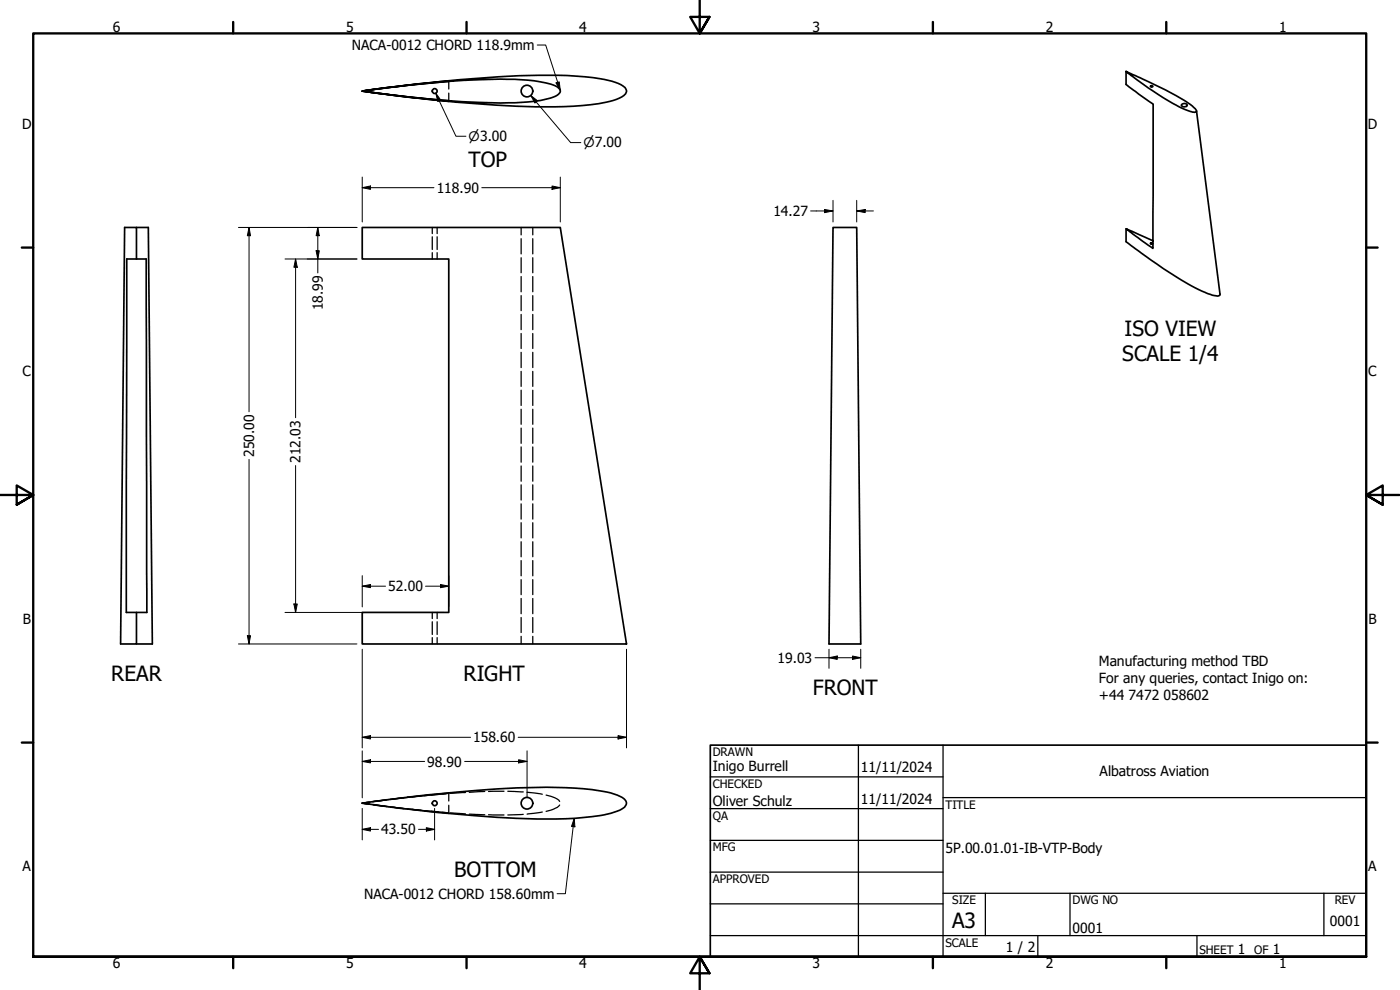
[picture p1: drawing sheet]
<svg xmlns="http://www.w3.org/2000/svg" width="420mm" height="297mm" viewBox="0 0 420 297" stroke-linecap="round" stroke-linejoin="round" font-family="sans-serif">
<!-- layer: Hidden (ANSI) -->
<g fill="none" stroke="#000" stroke-width=".38">
<path d="M108.7 27.4h.1M108.8 27.3h.1M134.7 24.4v2.3M134.7 27.9v2.3M129.7 68.2v1.9M129.7 71v3.9M129.7 75.8v1.9M131.2 68.2v1.9M131.2 71v3.9M131.2 75.8v1.9M156.4 68.2v2.3M156.4 71.6v4.6"/>
<path d="M156.4 77.3v4.5M159.9 68.2v2.3M159.9 71.6v4.6M159.9 77.3v4.5M156.4 83v4.6M156.4 88.7v4.5M156.4 94.3v4.6M159.9 83v4.6M159.9 88.7v4.5M159.9 94.3v4.6M156.4 100.1v4.5M156.4 105.7v4.6"/>
<path d="M156.4 111.4v4.5M156.4 117.1v4.6M159.9 100.1v4.5M159.9 105.7v4.6M159.9 111.4v4.5M159.9 117.1v4.6M156.4 122.8v4.5M156.4 128.4v4.6M156.4 134.1v4.6M156.4 139.8v4.6M159.9 122.8v4.5M159.9 128.4v4.6"/>
<path d="M159.9 134.1v4.6M159.9 139.8v4.6M156.4 145.5v4.5M156.4 151.2v4.6M156.4 156.8v4.6M159.9 145.5v4.5M159.9 151.2v4.6M159.9 156.8v4.6M156.4 162.5v4.6M156.4 168.2v4.6M156.4 173.9v4.5M156.4 179.6v4.5"/>
<path d="M159.9 162.5v4.6M159.9 168.2v4.6M159.9 173.9v4.5M159.9 179.6v4.5M129.7 183.8v1.8M129.7 186.5v3.9M129.7 191.3v1.9M131.2 183.8v1.8M131.2 186.5v3.9M131.2 191.3v1.9M156.4 185.3v4.5M156.4 190.9v2.3"/>
<path d="M159.9 185.3v4.5M159.9 190.9v2.3M116.7 239.9l-4.6 .6M121.2 239.3l-4.2 .5M121.2 239.4l-4.2 .5M122.4 239.3l-4.5 .5M126.4 238.7l-4.2 .5M126.4 238.8l-4.2 .5M128.2 238.7l-4.6 .4M131.6 238.2l-4.2 .4M131.6 238.4l-4.2 .3M132.7 238.1l2-.2v2.4"/>
<path d="M133.9 238.2l-4.6 .4M134.7 238l-2 .2M139.7 237.8l-4.6 .2M145.5 237.5l-4.7 .2M151.3 237.4l-4.7 .1M152.4 237.4l4.6 .2M158.2 237.7l4.6 .6M163.9 238.6l2.8 .8 1.3 1.1M108.7 241l2.1-.3zM108.7 241l2.1 .3M108.7 241l2.2 .3-2-.3M111 240.7l-2.3 .3"/>
<path d="M111.8 240.5l4.2-.5zM111.8 241.4l4.2 .6M112 241.4l4.1 .6M112.1 241.5l4.6 .5M117 242.1l4.2 .5M117.2 242.1l4.1 .5M117.9 242.2l4.5 .5M122.2 242.7l4.2 .5M122.3 242.7l4.1 .4M123.6 242.8l4.6 .5M127.4 243.3l4.2 .5M127.4 243.3l4.2 .3"/>
<path d="M129.3 243.4l4.6 .4M132.7 243.7l2 .2M134.7 241.6v2.5l-2-.3M135.1 243.9l4.6 .3M140.8 244.3l4.7 .2M146.6 244.5h4.7M157 244.3l-4.6 .2M162.8 243.6l-4.6 .7M168 241.5l-.7 .7-1.2 .6-2.2 .6"/>
</g>
<!-- layer: Visible (ANSI) -->
<g fill="none" stroke="#000" stroke-width=".51">
<path d="M108.7 27.4l11.9-1.6 14.1-1.4v-.2l-25.8 3.1a493.2 493.2 0 0 1 52.8-4.7 78.2 78.2 0 0 1 22.9 2.1l1.7 .7a2.06 2.06 0 0 1 1.6 2.4 6.6 6.6 0 0 1-4.8 2.6 90 90 0 0 1-22.3 1.7 501.7 501.7 0 0 1-52.1-4.7 329.7 329.7 0 0 1 41.5-3.7 45.1 45.1 0 0 1 16.5 2.1l.6 .3a1.31 1.31 0 0 1 .8 1.2 1.31 1.31 0 0 1-.8 1.3 26.4 26.4 0 0 1-10.8 2.1 262.2 262.2 0 0 1-42.6-2.6l-5.2-.7 15.4 1.9 10.6 1.1v-.2a302.3 302.3 0 0 1-24.7-2.7zM337.9 21.4v4l8.2 5.8-.1 43.3-8.1-5.9 8.1 3.6M337.9 21.4l.9 .4a122.1 122.1 0 0 1 19 10l.9 .8a.56 .56 0 0 1 .4 .5 .56 .56 0 0 1-.3 .5 10.6 10.6 0 0 1-5.9-2.1 121.3 121.3 0 0 1-15-10.1zM354.6 31.4a1.02 1.02 0 0 1 1.7 .2 .93 .93 0 0 1-.9 .5 .93 .93 0 0 1-.8-.7zM359.1 33.3l7 55a.69 .69 0 0 1-.4 .6 .69 .69 0 0 1-.7-.1l-2.3-.6a92.6 92.6 0 0 1-19.3-11.6l-5.5-4.1v-3.9M38 77.7h5.9l.2 106.1h-6.2zM41 77.7v-9.5h-3.6l-1.2 125h4.8v-9.4M41 68.2h3.5l1.2 125h-4.7M108.7 68.2h59.4l19.9 125h-79.3v-9.4h26v-106.1h-26zM250 68.2h7.1l1.2 125h-9.5zM345.2 73l.7-.1a.36 .36 0 0 1-.3 .4 .36 .36 0 0 1-.4-.3zM108.7 241h.2a479.4 479.4 0 0 1 55.1-4.8 86.4 86.4 0 0 1 19.3 1.7l2.8 1a2.04 2.04 0 0 1 1.7 2.7 5.5 5.5 0 0 1-3.5 2.1 69.9 69.9 0 0 1-20.3 2 445.2 445.2 0 0 1-55.3-4.7h.2"/>
<circle cx="130.5" cy="27.3" r=".73"/>
<circle cx="158.1" cy="27.3" r="1.75"/>
<circle cx="345.7" cy="25.9" r=".29"/>
<circle cx="130.5" cy="241" r=".73"/>
<circle cx="158.1" cy="241" r="1.75"/>
</g>
<!-- layer: Border (ANSI) -->
<g fill="none" stroke="#000" stroke-width=".7">
<path d="M70 6.6v3.4M140 6.6v3.4M210 0v10l-2.9-4.9h5.8l-2.9 4.9 2.9-4.9M280 6.6v3.4M350 6.6v3.4M6.5 74.3h3.5M410 74.3h3.4M0 148.5h10l-5-2.8v5.7l5-2.9-5 2.9M420 148.5h-10l5-2.8v5.7l-5-2.9 5 2.9M6.5 222.8h3.5M410 222.8h3.4M10 287.1v-277.1h400v277.1h-400h400"/>
<path d="M70 287.1v3.4M140 287.1v3.4M212.9 292l-2.9-4.9 2.9 4.9h-5.8l2.9-4.9v9.9M280 287.1v3.4M350 287.1v3.4"/>
</g>
<!-- layer: Title (ANSI) -->
<g fill="none" stroke="#000" stroke-width=".38">
<path d="M213.2 233.1h69.8M257.6 223.6v63.5M283 239.3h127M283 223.6v63.5M213.2 242.6h69.8M213.2 252.1h69.8M213.2 261.7h69.8M213.2 271.2h69.8M283 268h127M295.7 268v12.7M321.1 268v12.7M397.3 268v12.7"/>
<path d="M213.2 280.7h196.8M311.5 280.7v6.4M359.2 280.7v6.4"/>
</g>
<path d="M213.2 223.6h196.8v63.5h-196.8z" fill="none" stroke="#000" stroke-width=".51"/>
<!-- layer: Dimension (ANSI) -->
<g fill="none" stroke="#000" stroke-width=".3">
<path d="M130.8 28l1.5 2-.9 .5zM130.8 28l6 12.9h3M159.3 28.7l2 1.5-.8 .7zM159.3 28.7l12 14.1h3M108.7 56.3l2.5-.5v1zM108.7 56.3h21.5M108.7 53.1v13.5M144.6 56.3h23.5M165.7 55.8l2.4 .5-2.4 .5zM168.1 53.1v13.5M71.6 68.2h35.5M74.7 68.2l.5 2.5h-1z"/>
<path d="M74.7 68.2v55.4M85.5 77.7h21.6M88.7 77.7l.5 2.5h-1zM88.7 77.7v47.6M94.9 75.2h.9l-.4 2.5zM95.4 68.2l.4 2.5h-.9zM95.4 68.2v13.7M243.3 63.3h6.7M247.5 62.9l2.5 .4-2.5 .5zM250 60.1v6.5M257.1 63.3l2.6-.4v.9zM257.1 63.3h5"/>
<path d="M257.1 60.1v6.5M74.7 137.8v55.4M88.7 139.7v44.1M108.7 175.9l2.5-.5v.9zM108.7 172.7v9.4M108.7 175.9h7M127.7 175.9h7M132.2 175.4l2.5 .5-2.5 .4zM134.7 172.7v9.4M71.6 193.2h35.5M74.2 190.7h1l-.5 2.5zM85.5 183.8h47.6"/>
<path d="M88.2 181.2h1l-.5 2.6zM108.7 194.8v29.6M188 194.8v29.6M244.6 197.3h13.7M248.8 197.3l2.5-.5v1.1zM248.8 194.8v5.7M255.8 196.8l2.5 .5-2.5 .6zM258.3 194.8v5.7M108.7 221.2l2.5-.5v1zM108.7 228.5l2.5-.5v.9zM108.7 225.3v14.1M108.7 221.2h32.5"/>
<path d="M108.7 228.5h18.7M139.4 228.5h18.8M155.5 221.2h32.5M155.6 228l2.6 .5-2.6 .4zM158.2 225.3v14.1M185.5 220.7l2.5 .5-2.5 .5zM108.7 248.8l2.5-.5v1.1zM108.7 242.6v9.4M108.7 248.8h4.9M125.6 248.8h4.8M128 248.3l2.4 .5-2.4 .6zM130.4 242.6v9.4"/>
</g>
<g fill="#000">
<path d="M130.8 28l1.5 2-.9 .5zM159.3 28.7l2 1.5-.8 .7zM108.7 56.3l2.5-.5v1zM165.7 55.8l2.4 .5-2.4 .5zM74.7 68.2l.5 2.5h-1zM94.9 75.2h.9l-.4 2.5zM95.4 68.2l.4 2.5h-.9zM247.5 62.9l2.5 .4-2.5 .5zM257.1 63.3l2.6-.4v.9zM88.7 77.7l.5 2.5h-1zM108.7 175.9l2.5-.5v.9zM132.2 175.4l2.5 .5-2.5 .4z"/>
<path d="M74.2 190.7h1l-.5 2.5zM88.2 181.2h1l-.5 2.6zM248.8 197.3l2.5-.5v1.1zM255.8 196.8l2.5 .5-2.5 .6zM108.7 221.2l2.5-.5v1zM108.7 228.5l2.5-.5v.9zM155.6 228l2.6 .5-2.6 .4zM185.5 220.7l2.5 .5-2.5 .5zM108.7 248.8l2.5-.5v1.1zM128 248.3l2.4 .5-2.4 .6z"/>
</g>
<!-- layer: Symbol (ANSI) -->
<path d="M161.2 13.5h2.6l4.3 13.6M166.9 24.9l.9-.3 .3 2.5zM172.3 245.5l.2 2.6-1-.1zM172.3 245.5l-2.6 22.6h-2.5" fill="none" stroke="#000" stroke-width=".3"/>
<path d="M166.9 24.9l.9-.3 .3 2.5zM172.3 245.5l.2 2.6-1-.1z" fill="#000"/>
<g font-size="6.3">
<text x="140.6" y="50.1">TOP</text>
<text x="337.5" y="101">ISO VIEW</text>
<text x="336.8" y="108.4">SCALE 1/4</text>
<text x="33.4" y="204.3">REAR</text>
<text x="139.1" y="204.4">RIGHT</text>
<text x="244" y="208.5">FRONT</text>
<text x="136.3" y="263.2">BOTTOM</text>
<text x="285.8" y="278.6">A3</text>
</g>
<g font-size="4.2">
<text x="33.8" y="9.6">6</text>
<text x="103.9" y="9.6">5</text>
<text x="173.9" y="9.6">4</text>
<text x="243.8" y="9.6">3</text>
<text x="313.9" y="9.6">2</text>
<text x="383.9" y="9.6">1</text>
<text x="105.6" y="15">NACA-0012 CHORD 118.9mm</text>
<text x="6.7" y="38.7">D</text>
<text x="410.5" y="38.7">D</text>
<text x="131.1" y="57.8">118.90</text>
<text x="232.1" y="64.9">14.27</text>
<text x="96.9" y="93.1" transform="rotate(-90 96.9 93.1)">18.99</text>
<text x="6.8" y="113">C</text>
<text x="410.7" y="113">C</text>
<text x="76.3" y="137.1" transform="rotate(-90 76.3 137.1)">250.00</text>
<text x="90.2" y="138.9" transform="rotate(-90 90.2 138.9)">212.03</text>
<text x="116.5" y="177.4">52.00</text>
<text x="6.9" y="187.2">B</text>
<text x="410.7" y="187.2">B</text>
<text x="233.4" y="198.9">19.03</text>
<text x="329.8" y="199.9">Manufacturing method TBD</text>
<text x="329.8" y="204.9">For any queries, contact Inigo on:</text>
<text x="329.8" y="210">+44</text>
<text x="338.7" y="210">7472</text>
<text x="349.2" y="210">058602</text>
<text x="142" y="222.7">158.60</text>
<text x="128.2" y="230">98.90</text>
<text x="213.9" y="231.4">Inigo Burrell</text>
<text x="258.4" y="231.6">11/11/2024</text>
<text x="330" y="233">Albatross Aviation</text>
<text x="213.9" y="241.8">Oliver Schulz</text>
<text x="258.4" y="241.2">11/11/2024</text>
<text x="114.4" y="250.4">43.50</text>
<text x="283.8" y="255.9">5P.00.01.01-IB-VTP-Body</text>
<text x="6.8" y="261.4">A</text>
<text x="410.7" y="261.4">A</text>
<text x="109.3" y="269.7">NACA-0012 CHORD 158.60mm</text>
<text x="321.9" y="279.9">0001</text>
<text x="399.1" y="277.7">0001</text>
<text x="301.9" y="285.6">1 / 2</text>
<text x="371.5" y="286.2">1</text>
<text x="382" y="286.2">1</text>
<text x="33.8" y="290.5">6</text>
<text x="103.9" y="290.5">5</text>
<text x="173.9" y="290.5">4</text>
<text x="243.8" y="290.5">3</text>
<text x="313.9" y="290.5">2</text>
<text x="383.9" y="290.5">1</text>
</g>
<g font-size="3.9">
<text x="140.7" y="42.3">⌀3.00</text>
<text x="175.1" y="44.2">⌀7.00</text>
</g>
<g font-size="3.5">
<text x="213.9" y="226.9">DRAWN</text>
<text x="213.9" y="236.4">CHECKED</text>
<text x="213.9" y="245.9">QA</text>
<text x="283.8" y="242.6">TITLE</text>
<text x="213.9" y="255.4">MFG</text>
<text x="213.9" y="265">APPROVED</text>
<text x="285.8" y="271.3">SIZE</text>
<text x="321.9" y="271.3">DWG NO</text>
<text x="400.6" y="271.3">REV</text>
<text x="283.8" y="284">SCALE</text>
<text x="360" y="286.2">SHEET</text>
<text x="376.4" y="286.2">OF</text>
</g>
</svg>
